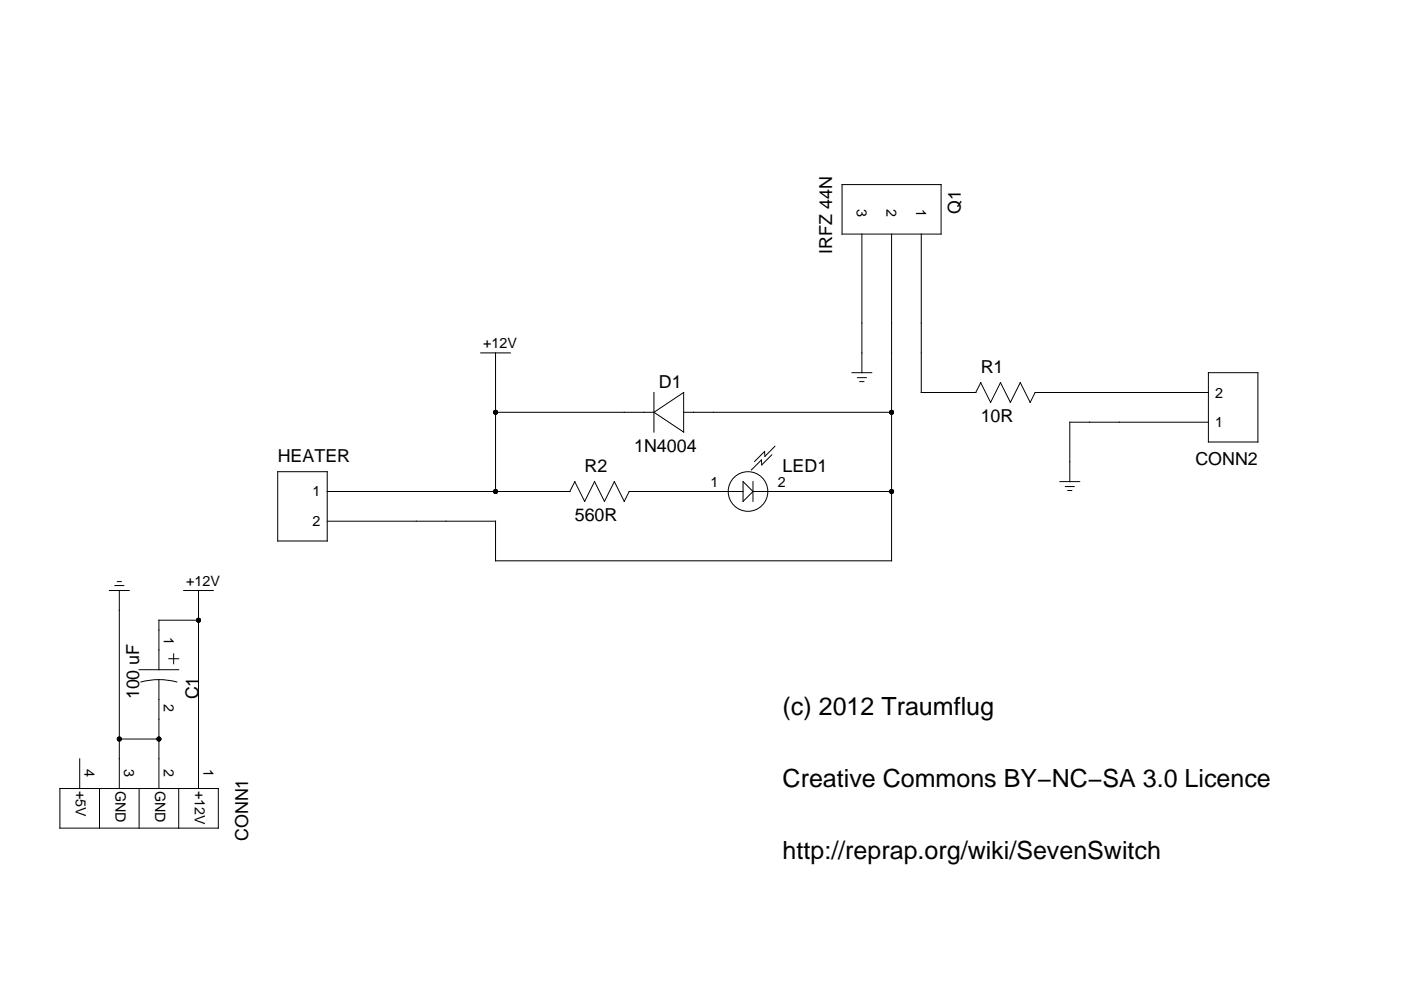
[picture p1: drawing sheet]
<svg xmlns="http://www.w3.org/2000/svg" width="297mm" height="210mm" viewBox="0 0 297 210" stroke-linecap="round" stroke-linejoin="round" font-family="sans-serif">
<g fill="none" stroke="#000" stroke-width=".21">
<path d="M178.5 39.1h21v10.5h-21zM182.7 49.6v29.4M189 49.6v69.3h-83.9v-8.4h-35.7M195.3 49.6v33.6h11.6M101.9 74.8h6.3M105.1 74.8v29.4M180.6 79h4.2M256.2 79h10.5v14.7h-10.5zM105.1 87.4h33.6M138.7 87.4l6.2-4.2v8.4zM138.7 83.2v8.4M144.9 87.4h44.1"/>
<path d="M163.6 96.4l-2.1 2.2-.1-1.1-2.1 2.1M164.3 94.6l-2.1 2.2-.1-1.1-2.1 2.1M181.8 80.1h1.9M182.3 80.9h.9M206.9 83.2l1-2.1 2.1 4.2 2.1-4.2 2.1 4.2 2.1-4.2 2.1 4.2 1.1-2.1h36.7M256.2 89.5h-29.4v12.6M58.9 100h10.5v14.7h-10.5zM69.4 104.2h51.4M120.8 104.2l1.1-2.1 2.1 4.2 2.1-4.2 2.1 4.2 2.1-4.2 2.1 4.2 1-2.1h24.1M157.5 102.1l2.1 2.1-2.1 2.1zM159.6 104.2h29.4M159.6 102.1v4.2"/>
<path d="M224.7 102.1h4.2M225.9 103.2h1.9M226.4 104h.8M23.2 125.2h4.2M24.4 124.2h1.8M24.9 123.3h.8M25.3 125.2v42M35.8 139.7h2.1M36.8 138.6v2.1M38.9 125.2h6.3M42.1 125.2v42M42.1 131.5h-8.4v10.5"/>
<path d="M25.3 156.7h8.4M29.5 142h8.4M29.9 144.6a14.7 14.7 0 0 1 7.6 0M33.7 144.1v23.1M12.7 167.2h33.6v8.4h-33.6zM16.9 160.9v6.3M21.1 167.2v8.4M29.5 167.2v8.4M37.9 167.2v8.4"/>
<circle cx="158.6" cy="104.2" r="4.2"/>
</g>
<g fill="#000">
<circle cx="105.1" cy="87.4" r=".52"/>
<circle cx="189" cy="87.4" r=".52"/>
<circle cx="105.1" cy="104.2" r=".52"/>
<circle cx="189" cy="104.2" r=".52"/>
<circle cx="42.1" cy="131.5" r=".52"/>
<circle cx="25.3" cy="156.7" r=".52"/>
<circle cx="33.7" cy="156.7" r=".52"/>
</g>
<g font-size="5.3">
<text x="165.9" y="151.5">(c) 2012 Traumflug</text>
<text x="165.9" y="166.8">Creative Commons BY−NC−SA 3.0 Licence</text>
<text x="165.9" y="182.1">http://reprap.org/wiki/SevenSwitch</text>
</g>
<g font-size="3.8">
<text x="203.7" y="45.4" transform="rotate(-90 203.7 45.4)">Q1</text>
<text x="176.4" y="53.8" transform="rotate(-90 176.4 53.8)">IRFZ 44N</text>
<text x="139.7" y="82.2">D1</text>
<text x="207.9" y="79">R1</text>
<text x="207.9" y="89.5">10R</text>
<text x="134.5" y="95.8">1N4004</text>
<text x="58.9" y="97.9">HEATER</text>
<text x="124" y="100">R2</text>
<text x="165.9" y="100">LED1</text>
<text x="253.4" y="98.6">CONN2</text>
<text x="121.9" y="110.5">560R</text>
<text x="29.5" y="148.3" transform="rotate(-90 29.5 148.3)">100 uF</text>
<text x="42.1" y="148.3" transform="rotate(-90 42.1 148.3)">C1</text>
<text x="52.6" y="178.4" transform="rotate(-90 52.6 178.4)">CONN1</text>
</g>
<g font-size="3">
<text x="181.7" y="44.4" transform="rotate(90 181.7 44.4)">3</text>
<text x="188" y="44.4" transform="rotate(90 188 44.4)">2</text>
<text x="194.3" y="44.4" transform="rotate(90 194.3 44.4)">1</text>
<text x="102.4" y="73.8">+12V</text>
<text x="257.7" y="84.3">2</text>
<text x="257.7" y="90.6">1</text>
<text x="66.2" y="105.3">1</text>
<text x="150.6" y="103.2">1</text>
<text x="164.9" y="103.2">2</text>
<text x="66.2" y="111.6">2</text>
<text x="39.5" y="124.2">+12V</text>
<text x="34.7" y="135.1" transform="rotate(90 34.7 135.1)">1</text>
<text x="34.7" y="149.3" transform="rotate(90 34.7 149.3)">2</text>
<text x="16.1" y="167.7" transform="rotate(90 16.1 167.7)">+5V</text>
<text x="17.9" y="163" transform="rotate(90 17.9 163)">4</text>
<text x="24.5" y="167.7" transform="rotate(90 24.5 167.7)">GND</text>
<text x="26.3" y="163" transform="rotate(90 26.3 163)">3</text>
<text x="32.9" y="167.7" transform="rotate(90 32.9 167.7)">GND</text>
<text x="34.7" y="163" transform="rotate(90 34.7 163)">2</text>
<text x="41.3" y="167.7" transform="rotate(90 41.3 167.7)">+12V</text>
<text x="43.1" y="163" transform="rotate(90 43.1 163)">1</text>
</g>
</svg>
